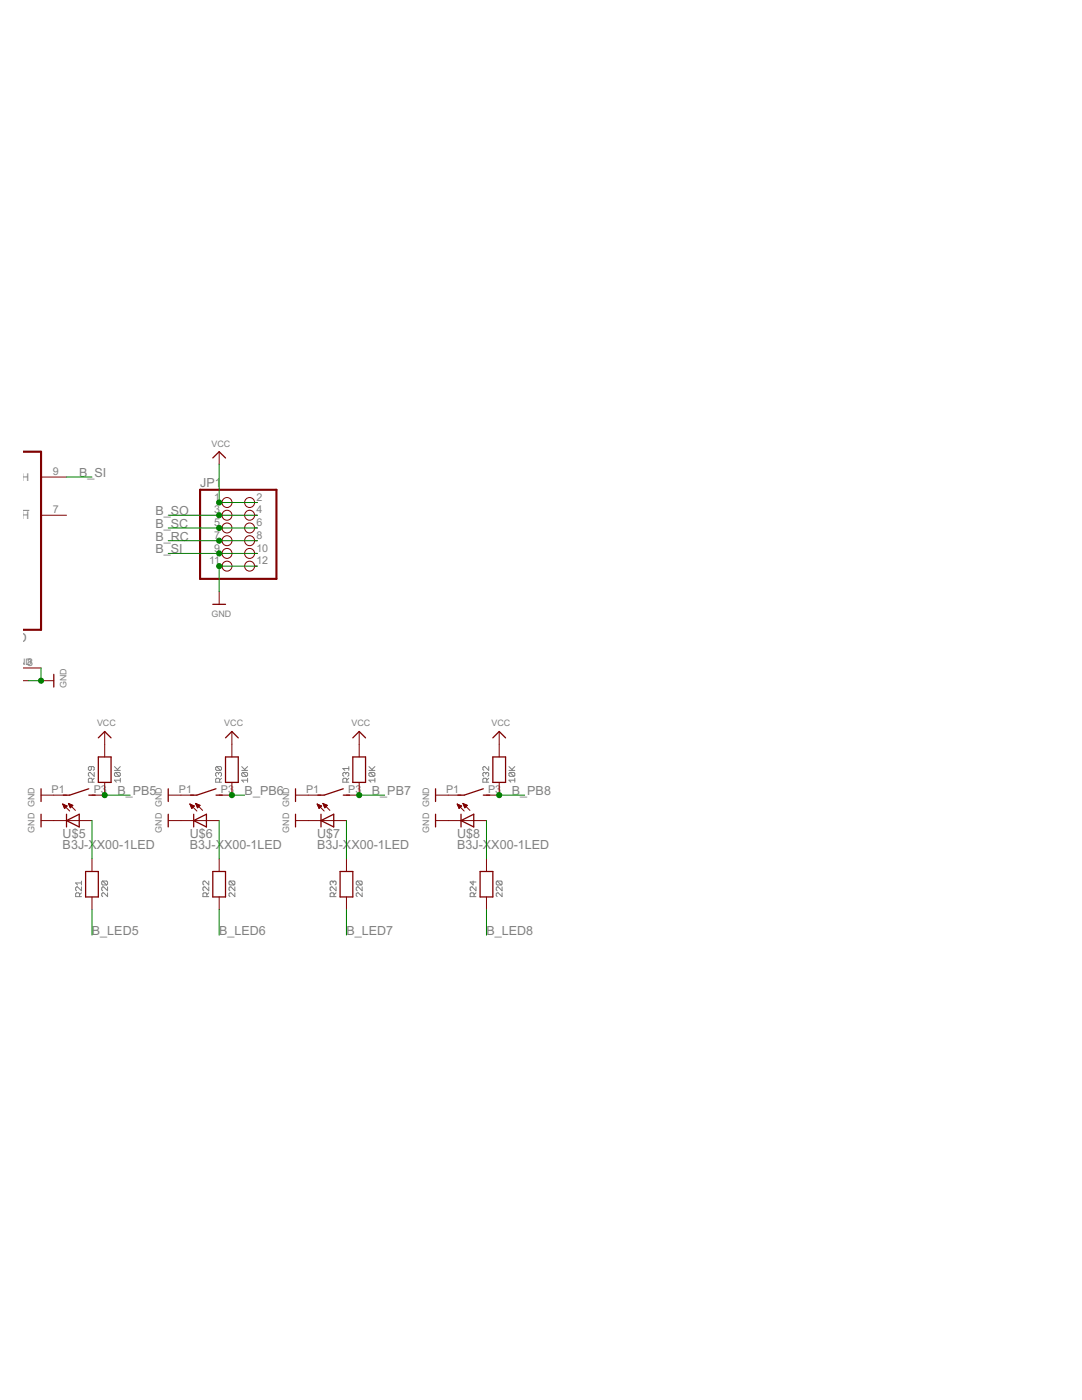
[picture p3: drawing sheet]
<svg xmlns="http://www.w3.org/2000/svg" width="216mm" height="279mm" viewBox="0 0 216 279" stroke-linecap="round" stroke-linejoin="round" font-family="sans-serif">
<g fill="none" stroke="#808080" stroke-width=".2">
<path d="M4.5 101.9h1.3M18.2 153v.6l-.2 .2-.4-.2v-.4l.2-.2h.8l.2 .2v.4l-.2 .2M18.4 156.1v-.6l-.2-.2h-.4l-.2 .2v.6h1.2M18.8 154.2v.7l-.8-.7-.4 .1v.4l.2 .2M18.8 155.3l-.4 .4M22.8 153.8h1.2M22.8 153l.8 .8M23 154.2h.8l.2 .1v.4l-.2 .2M23 154.2l-.2 .1v.4l.2 .2h.8M23 154.2l.8 .7M24 155.7h-1.2l.4 .4M24 155.3v.8"/>
<path d="M24 153l-.6 .6M43.2 153l-.2 .2v.4l.2 .2h.8M43.2 153h.8l.2 .2v.4l-.2 .2M43.2 153l.8 .8M43.6 154.3l-.2-.1-.4 .1v.4l.2 .2M43.6 154.3l.2-.1 .4 .1v.4l-.2 .2M43.6 154.3v.2M43.8 156.1v-.6l-.2-.2h-.4l-.2 .2v.6h1.2M44.2 155.3l-.4 .4M48.2 153.8h1.2M48.2 153l.8 .8M48.4 154.2l-.2 .1v.4l.2 .2h.8"/>
<path d="M48.4 154.2h.8l.2 .1v.4l-.2 .2M48.4 154.2l.8 .7M49.4 155.7h-1.2l.4 .4M49.4 155.3v.8M49.4 153l-.6 .6M69 154.3l-.2-.1-.4 .1v.4l.2 .2M69 154.3l.2-.1 .4 .1v.4l-.2 .2M69 154.3v.2M69.2 156.1v-.6l-.2-.2h-.4l-.2 .2v.6h1.2M69.6 155.3l-.4 .4M69.6 153v.8M69.6 153.4h-1.2l.4 .4"/>
<path d="M73.6 153.8h1.2M73.6 153l.8 .8M73.8 154.2l-.2 .1v.4l.2 .2h.8M73.8 154.2h.8l.2 .1v.4l-.2 .2M73.8 154.2l.8 .7M74.8 155.7h-1.2l.4 .4M74.8 155.3v.8M74.8 153l-.6 .6M96.9 154.3l-.2-.1-.3 .1v.4l.1 .2M96.9 154.3l.2-.1 .4 .1v.4l-.2 .2M96.9 154.3v.2M97.1 156.1v-.6l-.2-.2h-.4l-.1 .2v.6h1.1"/>
<path d="M97.5 153v.8l-.8-.8-.3 .2v.4l.1 .2M97.5 155.3l-.4 .4M101.6 153.8h1.1M101.6 153l.7 .8M101.7 154.2l-.1 .1v.4l.1 .2h.8M101.7 154.2h.8l.2 .1v.4l-.2 .2M101.7 154.2l.8 .7M102.7 155.7h-1.1l.3 .4M102.7 155.3v.8M102.7 153l-.5 .6M15.9 178.9v-.5l-.2-.2h-.4l-.2 .2v.5h1.2M16.3 177v.8l-.8-.8-.4 .2v.4l.2 .2"/>
<path d="M16.3 178.2l-.4 .4M16.3 175.8v.8M16.3 176.2h-1.2l.4 .4M20.5 175.8h.8l.2 .2v.4l-.2 .2M20.5 175.8l-.2 .2v.4l.2 .2h.8M20.5 175.8l.8 .8M21.5 177v.8l-.8-.8-.4 .2v.4l.2 .2M21.5 178.2v.7l-.8-.7-.4 .2v.4l.2 .1M41.3 178.9v-.5l-.2-.2h-.4l-.2 .2v.5h1.2M41.7 177v.8l-.8-.8-.4 .2v.4l.2 .2M41.7 175.8v.8l-.8-.8-.4 .2v.4l.2 .2M41.7 178.2l-.4 .4"/>
<path d="M45.9 175.8l-.2 .2v.4l.2 .2h.8M45.9 175.8h.8l.2 .2v.4l-.2 .2M45.9 175.8l.8 .8M46.9 178.2v.7l-.8-.7-.4 .2v.4l.2 .1M46.9 177v.8l-.8-.8-.4 .2v.4l.2 .2M66.5 176l-.2-.2-.4 .2v.4l.2 .2M66.5 176l.2-.2 .4 .2v.4l-.3 .2M66.5 176v.2M66.7 178.9v-.5l-.2-.2h-.4l-.2 .2v.5h1.2M67.1 177v.8l-.8-.8-.4 .2v.4l.2 .2M67.1 178.2l-.4 .4M71.3 175.8l-.2 .2v.4l.2 .2h.8"/>
<path d="M71.3 175.8h.8l.2 .2v.4l-.2 .2M71.3 175.8l.8 .8M72.3 178.2v.7l-.8-.7-.4 .2v.4l.2 .1M72.3 177v.8l-.8-.8-.4 .2v.4l.2 .2M94.4 175.8v.8l-.6-.6h1.2M94.6 178.9v-.5l-.2-.2h-.4l-.2 .2v.5h1.2M95 177v.8l-.8-.8-.4 .2v.4l.2 .2M95 178.2l-.4 .4M99.2 175.8l-.2 .2v.4l.2 .2h.8M99.2 175.8h.8l.2 .2v.4l-.2 .2M99.2 175.8l.8 .8M100.2 178.2v.7l-.8-.7-.4 .2v.4l.2 .1"/>
<path d="M100.2 177v.8l-.8-.8-.4 .2v.4l.2 .2"/>
</g>
<g fill="none" stroke="#800000" stroke-width=".25">
<path d="M42.5 91.4l1.2-1.3 1.3 1.3M10.7 134.6v2.5M42.5 120.6h2.5M8.2 157.4v2.6M17.7 157.4l-3.8 1.3h-1.3M17.7 158.7h1.3M19.6 151.1h2.6v5h-2.6zM19.6 147.3l1.3-1.3 1.3 1.3M33.6 157.4v2.6M43.1 157.4l-3.8 1.3h-1.3M43.1 158.7h1.3M45 151.1h2.5v5h-2.5z"/>
<path d="M45 147.3l1.3-1.3 1.2 1.3M59 157.4v2.6M68.5 157.4l-3.8 1.3h-1.3M68.5 158.7h1.3M70.4 151.1h2.5v5h-2.5zM70.4 147.3l1.3-1.3 1.2 1.3M86.9 157.4v2.6M96.4 157.4l-3.8 1.3h-1.2M96.4 158.7h1.3M98.3 151.1h2.6v5h-2.6zM98.3 147.3l1.3-1.3 1.3 1.3M8.2 162.5v2.5"/>
<path d="M13.3 163.8l2.5-1.3v2.5zM13.3 162.5v2.5M17.1 173.9h2.5v5.1h-2.5zM33.6 162.5v2.5M38.7 163.8l2.5-1.3v2.5zM38.7 162.5v2.5M42.5 173.9h2.5v5.1h-2.5zM59 162.5v2.5M64.1 163.8l2.5-1.3v2.5zM64.1 162.5v2.5M67.9 173.9h2.5v5.1h-2.5zM86.9 162.5v2.5"/>
<path d="M92 163.8l2.5-1.3v2.5zM92 162.5v2.5M95.8 173.9h2.5v5.1h-2.5z"/>
</g>
<g fill="none" stroke="#800000" stroke-width=".2">
<path d="M8.2 95.2h5.1M43.7 90.1v2.6M8.2 102.8h5.1M43.7 118.1v2.5M43.7 102.8h.6M43.7 100.3h.6M43.7 105.4h.6M43.7 107.9h.6M43.7 110.4h.6M43.7 113h.6M50.8 102.8h.6M50.8 100.3h.6"/>
<path d="M50.8 105.4h.6M50.8 107.9h.6M50.8 110.4h.6M50.8 113h.6M4.5 133.3h3.7M4.5 135.8h1.2M8.2 135.8h2.5M8.2 158.7h5.1M20.9 156.1v2.6h-2.5M20.9 146v5.1M33.6 158.7h5.1M46.3 156.1v2.6h-2.6"/>
<path d="M46.3 146v5.1M59 158.7h5.1M71.7 156.1v2.6h-2.6M71.7 146v5.1M86.9 158.7h5.1M99.6 156.1v2.6h-2.5M99.6 146v5.1M8.2 163.8h10.2M12.5 160.5l1.4 1.4M12.5 160.5l.9 .3-.5 .6zM12.5 160.5h.1M12.6 160.6h.3"/>
<path d="M12.6 160.8h.6M12.7 160.9h.7M12.7 161h.5M12.8 161.1h.3M12.8 161.2h.2M13.7 160.3l1.3 1.4M13.7 160.3l.8 .4-.5 .5zM13.7 160.4h.1M13.7 160.5h.4M13.8 160.6h.6M13.8 160.8h.7M13.9 160.9h.5"/>
<path d="M13.9 161h.3M14 161.1h.1M18.4 171.4v2.5M18.4 179v2.5M33.6 163.8h10.1M37.9 160.5l1.4 1.4M37.9 160.5l.9 .3-.5 .6zM37.9 160.5h.1M38 160.6h.3M38 160.8h.6M38.1 160.9h.7M38.1 161h.5"/>
<path d="M38.2 161.1h.3M38.2 161.2h.2M39 160.3l1.4 1.4M39 160.3l.9 .4-.5 .5zM39.1 160.4h.1M39.1 160.5h.4M39.2 160.6h.5M39.2 160.8h.7M39.3 160.9h.5M39.3 161h.3M39.4 161.1h.1M43.7 171.4v2.5"/>
<path d="M43.7 179v2.5M59 163.8h10.1M63.3 160.5l1.4 1.4M63.3 160.5l.9 .3-.5 .6zM63.3 160.5h.1M63.4 160.6h.3M63.4 160.8h.6M63.5 160.9h.7M63.5 161h.5M63.6 161.1h.3M63.6 161.2h.2M64.4 160.3l1.4 1.4"/>
<path d="M64.4 160.3l.9 .4-.5 .5zM64.5 160.4h.1M64.5 160.5h.4M64.6 160.6h.5M64.6 160.8h.7M64.7 160.9h.5M64.7 161h.3M64.8 161.1h.1M69.1 171.4v2.5M69.1 179v2.5M86.9 163.8h10.2M91.2 160.5l1.4 1.4"/>
<path d="M91.2 160.5l.9 .3-.5 .6zM91.2 160.5h.1M91.3 160.6h.3M91.4 160.8h.5M91.4 160.9h.7M91.5 161h.5M91.5 161.1h.3M91.5 161.2h.2M92.4 160.3l1.4 1.4M92.4 160.3l.9 .4-.5 .5zM92.4 160.4h.1M92.4 160.5h.4"/>
<path d="M92.5 160.6h.6M92.5 160.8h.7M92.6 160.9h.5M92.6 161h.4M92.7 161.1h.2M97.1 171.4v2.5M97.1 179v2.5"/>
<circle cx="45.3" cy="102.8" r=".99"/>
<circle cx="45.3" cy="105.4" r=".99"/>
<circle cx="45.3" cy="110.4" r=".99"/>
<circle cx="45.3" cy="113" r=".99"/>
<circle cx="45.3" cy="100.3" r=".99"/>
<circle cx="45.3" cy="107.9" r=".99"/>
<circle cx="49.8" cy="100.3" r=".99"/>
<circle cx="49.8" cy="113" r=".99"/>
<circle cx="49.8" cy="105.4" r=".99"/>
<circle cx="49.8" cy="102.8" r=".99"/>
<circle cx="49.8" cy="107.9" r=".99"/>
<circle cx="49.8" cy="110.4" r=".99"/>
</g>
<path d="M4.5 90.1h3.7v35.6h-3.7M39.9 97.7h15.3v17.8h-15.3z" fill="none" stroke="#800000" stroke-width=".42"/>
<g fill="none" stroke="#008000" stroke-width=".2">
<path d="M13.3 95.2h5.1M43.7 92.7v7.6h7.7M33.6 110.4h17.8M33.6 105.4h17.8M33.6 102.8h17.8M33.6 107.9h17.8M51.4 113h-7.7v5.1M8.2 133.3v2.5h-2.5M20.9 158.7h5.1M46.3 158.7h2.5M71.7 158.7h5.1M99.6 158.7h5.1"/>
<path d="M18.4 163.8v7.6M43.7 163.8v7.6M69.1 163.8v7.6M97.1 163.8v7.6M18.4 181.5v5.1M43.7 181.5v5.1M69.1 181.5v5.1M97.1 181.5v5.1"/>
</g>
<g fill="#008000" stroke="#008000" stroke-width=".2">
<circle cx="8.2" cy="135.8" r=".51"/>
<circle cx="43.7" cy="113" r=".51"/>
<circle cx="20.9" cy="158.7" r=".51"/>
<circle cx="46.3" cy="158.7" r=".51"/>
<circle cx="71.7" cy="158.7" r=".51"/>
<circle cx="99.6" cy="158.7" r=".51"/>
<circle cx="43.7" cy="100.3" r=".51"/>
<circle cx="43.7" cy="110.4" r=".51"/>
<circle cx="43.7" cy="105.4" r=".51"/>
<circle cx="43.7" cy="102.8" r=".51"/>
<circle cx="43.7" cy="107.9" r=".51"/>
</g>
<g font-size="2.8" fill="#808080">
<text x="15.8" y="95.2">B_SI</text>
<text x="39.9" y="97.1">JP1</text>
<text x="31" y="105.4">B_SC</text>
<text x="31" y="102.8">B_SO</text>
<text x="31" y="107.9">B_RC</text>
<text x="31" y="110.5">B_SI</text>
<text x="-.7" y="128.2">165D</text>
<text x="23.4" y="158.7">B_PB5</text>
<text x="48.8" y="158.7">B_PB6</text>
<text x="74.2" y="158.7">B_PB7</text>
<text x="102.1" y="158.7">B_PB8</text>
<text x="12.5" y="167.3">U$5</text>
<text x="37.9" y="167.3">U$6</text>
<text x="63.3" y="167.3">U$7</text>
<text x="91.2" y="167.3">U$8</text>
<text x="12.5" y="169.5">B3J-XX00-1LED</text>
<text x="37.9" y="169.5">B3J-XX00-1LED</text>
<text x="63.3" y="169.5">B3J-XX00-1LED</text>
<text x="91.2" y="169.5">B3J-XX00-1LED</text>
<text x="18.3" y="186.6">B_LED5</text>
<text x="43.7" y="186.6">B_LED6</text>
<text x="69.1" y="186.6">B_LED7</text>
<text x="97.1" y="186.6">B_LED8</text>
</g>
<g font-size="2.4" fill="#808080">
<text x="2.6" y="96">QH</text>
<text x="10.5" y="94.9">9</text>
<text x="42.8" y="99.9">1</text>
<text x="51.2" y="99.9">2</text>
<text x="2.6" y="103.6">QH</text>
<text x="10.5" y="102.5">7</text>
<text x="42.8" y="102.5">3</text>
<text x="42.8" y="105">5</text>
<text x="42.8" y="107.6">7</text>
<text x="51.2" y="102.5">4</text>
<text x="51.2" y="105">6</text>
<text x="51.2" y="107.6">8</text>
<text x="41.7" y="112.6">11</text>
<text x="42.8" y="110.1">9</text>
<text x="51.2" y="110.1">10</text>
<text x="51.2" y="112.6">12</text>
<text x="5.4" y="132.9">8</text>
<text x="10.3" y="158.3">P1</text>
<text x="18.7" y="158.3">P3</text>
<text x="35.7" y="158.3">P1</text>
<text x="44.1" y="158.3">P3</text>
<text x="61.1" y="158.3">P1</text>
<text x="69.5" y="158.3">P3</text>
<text x="89" y="158.3">P1</text>
<text x="97.4" y="158.3">P3</text>
</g>
<g font-size="2" fill="#808080">
<text x="42.2" y="89.1">VCC</text>
<text x="42.2" y="123.1">GND</text>
<text x="2.5" y="132.7">GND</text>
<text x="13.3" y="137.4" transform="rotate(-90 13.3 137.4)">GND</text>
<text x="19.4" y="145">VCC</text>
<text x="44.8" y="145">VCC</text>
<text x="70.1" y="145">VCC</text>
<text x="98.1" y="145">VCC</text>
<text x="6.9" y="166.2" transform="rotate(-90 6.9 166.2)">GND GND</text>
<text x="32.3" y="166.2" transform="rotate(-90 32.3 166.2)">GND GND</text>
<text x="57.7" y="166.2" transform="rotate(-90 57.7 166.2)">GND GND</text>
<text x="85.6" y="166.2" transform="rotate(-90 85.6 166.2)">GND GND</text>
</g>
</svg>
